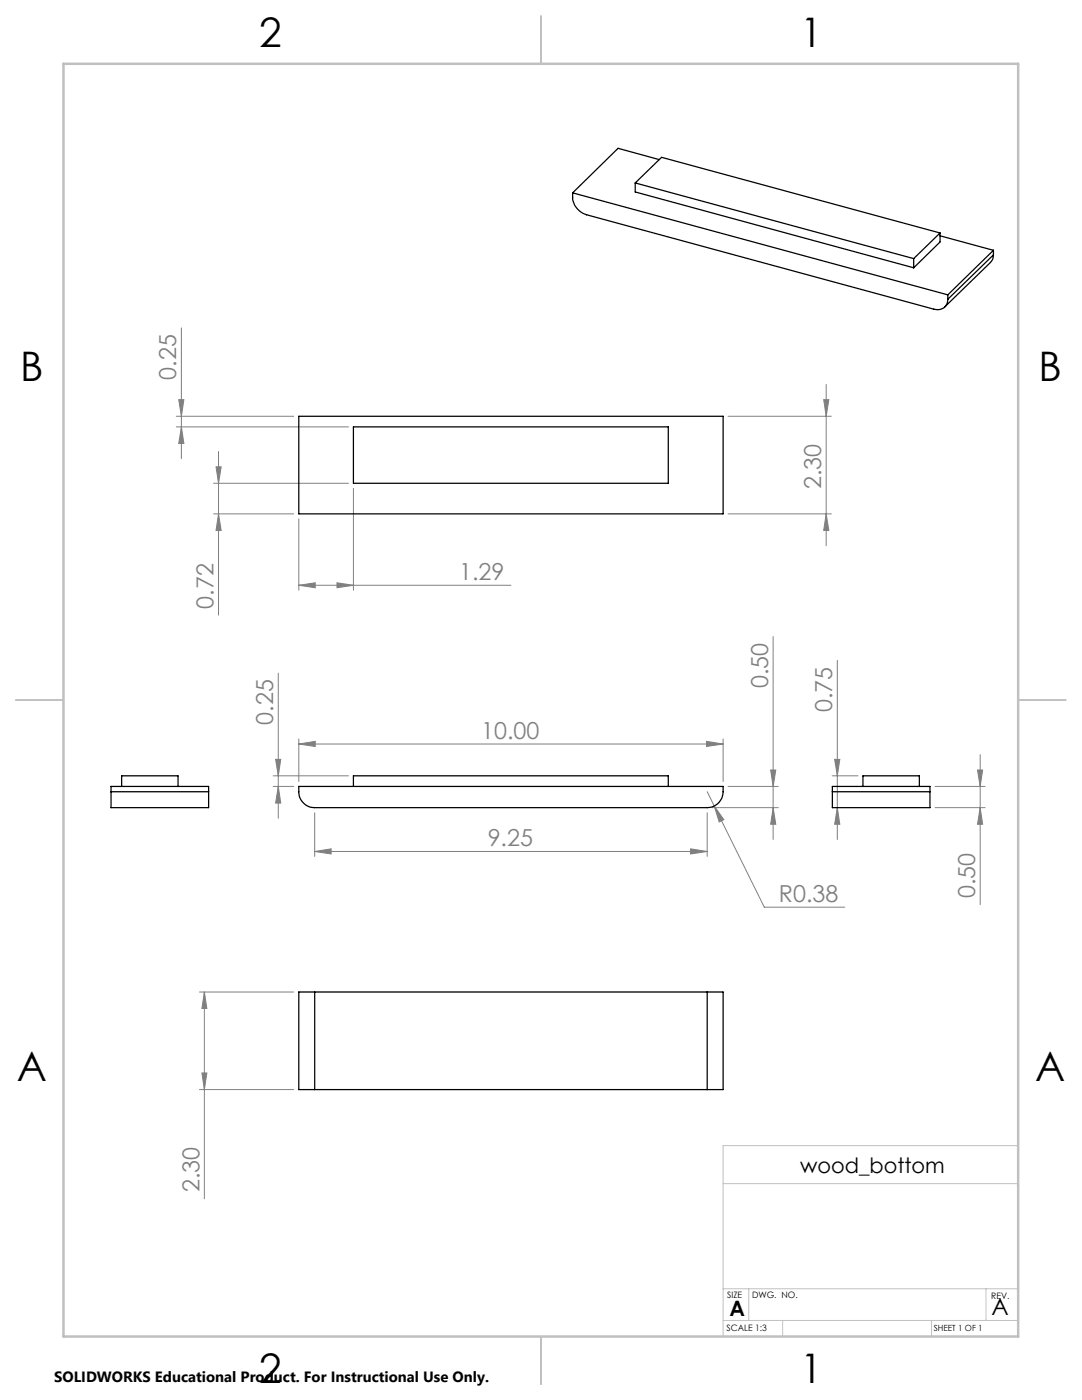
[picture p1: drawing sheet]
<svg xmlns="http://www.w3.org/2000/svg" width="216mm" height="279mm" viewBox="0 0 216 279" stroke-linecap="round" stroke-linejoin="round" font-family="sans-serif">
<g fill="none" stroke="#808080" stroke-width=".2">
<path d="M35.7 79.8h1l-.5 3.3zM36.2 65.4v26.1M164.4 79.8h1l-.5 3.3zM164.9 76.7v32.2M35.2 85.2h34.3M35.2 83.1h23.4M36.2 85.2l.5 3.3h-1zM42.6 96.4h26.9M43.1 93.2h1l-.5 3.2zM43.6 90.1v32.7M70.5 97.5v20.3M145.3 83.1h20.6"/>
<path d="M42.6 102.6h16M43.6 102.6l.5 3.3h-1zM59.6 116.8l3.3-.5v1zM59.6 103.5v14.3M59.6 116.8h42.4M67.2 116.3l3.3 .5-3.3 .5zM145.3 102.6h20.6M164.9 102.6l.5 3.3h-1zM55.5 134.3v29M154.3 127v40.5M167.1 131.8v35.7M54.5 157h4.1"/>
<path d="M54.5 154.8h15M55 151.6h1l-.5 3.2zM55.5 157l.5 3.3h-1zM59.6 148.5l3.3-.5v1zM59.6 147.5v8.5M59.6 148.5h84.7M141 148l3.3 .5-3.3 .5zM141.1 158l1.4 2.9M144.3 147.5v8.5M145.3 157h10M153.8 153.7h1l-.5 3.3zM166.1 154.8h5.1"/>
<path d="M166.5 151.6h1.1l-.5 3.2zM186.6 157h10M195.1 153.7h1l-.5 3.3zM195.6 150.6v30M62.8 169.9l3.3-.5v1zM62.8 162.2v8.7M62.8 169.9h78.3M137.8 169.4l3.3 .5-3.3 .5zM141.1 162.2v8.7M142.1 161.2h13.2M142.5 160.9l1.9 2.7-.9 .4zM142.5 160.9l10 20.1h16.1"/>
<path d="M154.3 161.2l.5 3.3h-1zM167.1 161.2l.5 3.3h-1.1zM186.6 161.2h10M195.6 161.2l.5 3.3h-1zM39.8 198h18.8M40.8 198l.5 3.3h-1zM40.8 198v41.3M39.8 217.5h18.8M40.3 214.1h1l-.5 3.4z"/>
</g>
<path d="M144.3 236.2h58.9M203.2 228.6h-58.9v38.1M144.3 257.2h58.9M149.4 257.2v6.3M196.7 257.2v6.3M144.3 263.5h58.9M156.2 263.5v3.2M185.9 263.5v3.2" fill="none" stroke="#c0c0c0" stroke-width=".2"/>
<path d="M108 3.2v9.5M3.1 139.7h9.6M203.2 139.7h9.5M108 266.7v9.6" fill="none" stroke="#c0c0c0" stroke-width=".25"/>
<path d="M12.7 12.7h190.5v254h-190.5z" fill="none" stroke="#c0c0c0" stroke-width=".5"/>
<g fill="#808080">
<path d="M67.2 116.3l3.3 .5-3.3 .5zM59.6 116.8l3.3-.5v1z"/>
<path d="M142.5 160.9l1 3.1 .9-.4zM62.8 169.9l3.3-.5v1zM137.8 169.4l3.3 .5-3.3 .5zM59.6 148.5l3.3-.5v1zM141 148l3.3 .5-3.3 .5z"/>
<path d="M36.2 85.2l.5 3.3h-1zM35.7 79.8h1l-.5 3.3zM40.3 214.1h1l-.5 3.4zM40.8 198l.5 3.3h-1zM195.6 161.2l.5 3.3h-1zM195.1 153.7h1l-.5 3.3z"/>
<path d="M55 151.6h1l-.5 3.2zM55.5 157l.5 3.3h-1zM153.8 153.7h1l-.5 3.3zM154.3 161.2l.5 3.3h-1zM43.1 93.2h1l-.5 3.2zM43.6 102.6l.5 3.3h-1zM164.4 79.8h1l-.5 3.3zM164.9 102.6l.5 3.3h-1zM166.5 151.6h1.1l-.5 3.2zM167.1 161.2l.5 3.3h-1.1z"/>
</g>
<g fill="none" stroke="#000" stroke-width=".25">
<path d="M114.3 38.5a3.9 3.9 0 0 0 2.8 4.4l69.2 18.8a2.05 2.05 0 0 0 2.8-2M114.3 38.5l74.8 20.3M126.8 36.5v1.8l55.5 15.1M126.8 36.5l5.2-5.1 55.6 15.1M126.8 36.5l55.5 15.1M131.6 31.9l-8.3-2.3-9 8.9M182.3 51.6v1.8M187.6 47.1l10.6 2.9M187.6 46.5v1.8l-5.3 5.1M187.6 46.5l-5.3 5.1M189.1 58.8v.9M198.2 50.9l-.1 .7-.5 .8-9.1 8.8"/>
<path d="M198.2 50l-9.1 8.8M198.2 50v.9M198.2 50.9l-9.1 8.8M59.6 83.1h84.7v19.5h-84.7zM70.5 85.2h62.8v11.2h-62.8zM22.2 158v3.2h19.4v-3.2M22.2 158v-1h19.4v1M22.2 158h19.4M24.3 157v-2.2h11.2v2.2M59.6 157h84.7a3.4 3.4 0 0 1-2.8 4.1l-78.7 .1a3.2 3.2 0 0 1-3.2-3.2zM70.5 157v-2.2h62.8v2.2M166.1 158v3.2h19.5v-3.2"/>
<path d="M166.1 158v-1h19.5v1M166.1 158h19.5M172.2 157v-2.2h11.2v2.2M62.8 198h-3.2v19.5h3.2M62.8 198v19.5M62.8 198h78.3M141.1 198h3.2v19.5h-3.2M141.1 198v19.5M62.8 217.5h78.3"/>
</g>
<g font-size="8.1">
<text x="51.7" y="9.3">2</text>
<text x="159.7" y="9.3">1</text>
<text x="4" y="76">B</text>
<text x="207.2" y="76">B</text>
<text x="3.3" y="215.7">A</text>
<text x="206.5" y="215.7">A</text>
<text x="51.7" y="276">2</text>
<text x="159.7" y="276">1</text>
</g>
<g font-size="4.7" fill="#808080">
<text x="35.2" y="75.8" transform="rotate(-90 35.2 75.8)">0.25</text>
<text x="163.9" y="97.7" transform="rotate(-90 163.9 97.7)">2.30</text>
<text x="91.6" y="115.8">1.29</text>
<text x="42.6" y="121.5" transform="rotate(-90 42.6 121.5)">0.72</text>
<text x="153.3" y="137.4" transform="rotate(-90 153.3 137.4)">0.50</text>
<text x="166.1" y="142.1" transform="rotate(-90 166.1 142.1)">0.75</text>
<text x="54.5" y="144.7" transform="rotate(-90 54.5 144.7)">0.25</text>
<text x="96" y="147.4">10.00</text>
<text x="97.3" y="168.9">9.25</text>
<text x="155.4" y="180">R0.38</text>
<text x="194.6" y="179.2" transform="rotate(-90 194.6 179.2)">0.50</text>
<text x="39.8" y="237.9" transform="rotate(-90 39.8 237.9)">2.30</text>
</g>
<text font-size="4.7" x="197.8" y="262.5">A</text>
<g font-size="4.2">
<text x="159.7" y="234.2">wood_bottom</text>
<text x="145.6" y="262.7">A</text>
</g>
<text font-size="3" x="10.8" y="275.7">SOLIDWORKS Educational Product. For Instructional Use Only.</text>
<g font-size="1.8">
<text x="145.1" y="259">SIZE</text>
<text x="150.1" y="259.1">DWG. NO.</text>
<text x="197.8" y="259.2">REV.</text>
<text x="145" y="265.7">SCALE 1:3</text>
</g>
<text font-size="1.7" x="186.3" y="265.7">SHEET 1 OF 1</text>
</svg>
